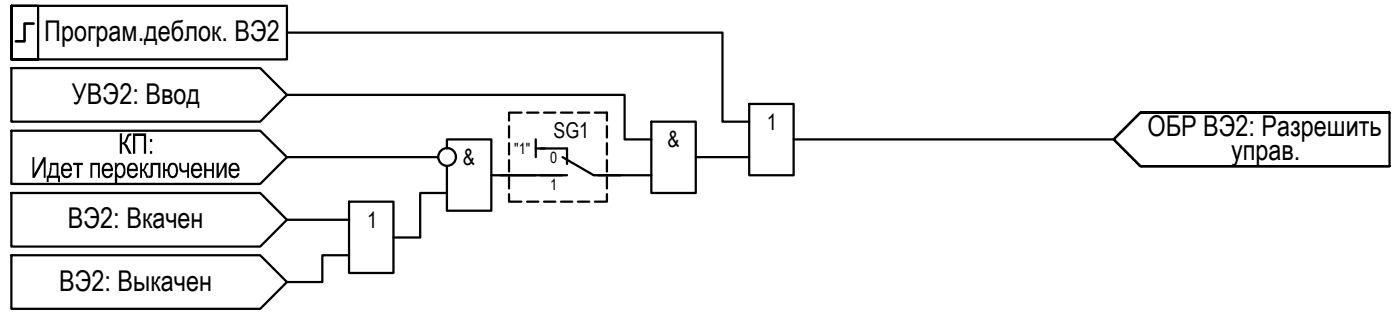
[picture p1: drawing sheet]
<svg xmlns="http://www.w3.org/2000/svg" width="157mm" height="35mm" viewBox="0 0 157 35" stroke-linecap="round" stroke-linejoin="round" font-family="sans-serif">
<!-- layer: 0 -->
<g fill="none" stroke="#000" stroke-width=".25">
<path d="M1.3 14.7h28l3 2.9-3 3h-28zM1.3 .7v6h3v-6h-3h31v6h-31zM1.3 7.6h28l3 3-3 3.1h-28zM32.3 10.6h37.9v5h3M32.3 3.7h48.9v10h3.1M32.3 17.6h16.9M50.3 16.7v-1.1h5v8h-5v-5M55.3 19.7h8M57.2 14.2v1.2M57.2 16.1v1.2M57.2 18v1.2M57.2 19.9v1.2"/>
<path d="M58.6 12.6h-1.4v.9M59.3 12.6h1.2M60.2 15.6v2M60.2 16.7h1.1M61.2 12.6h1.3M63.1 12.6h1.3M65 12.6h1.3M66.9 12.6h1.3v.9M67.3 19.7h5.9M68.2 14.2v1.2M68.2 16.1v1.2M68.2 18v1.2"/>
<path d="M68.2 19.9v1.2M73.2 13.7h5v8h-5zM78.2 17.6h6.1M84.3 11.7h4.9v8h-4.9zM89.2 15.6h36M156.3 12.6h-28.1l-3 3 3 3h28.1v-6h-28.1l-3 3 3 3h28.1M1.3 28.6h28l3 3-3 3h-28zM1.3 21.7h28l3 3-3 3h-28zM32.3 24.7h7M39.3 22.6h4.9v8h-4.9zM39.3 28.6h-3.1v3h-3.9M50.3 21.7h-3v4.9h-3.1"/>
<path d="M57.2 21.8v.8h1.4M59.3 22.6h1.2M61.2 22.6h1.3M63.1 22.6h1.3M65 22.6h1.3M68.2 21.8v.8h-1.3"/>
<circle cx="50.3" cy="17.6" r=".99"/>
</g>
<!-- layer: TEXT -->
<g fill="#000">
<path d="M3.6 17.6h.3v1.9l1-1.9h.2v2.4h-.2v-1.9l-1 1.9h-.3zM8.2 18.3h1.1v.2h-.4v1.5h-.3v-1.5h-.4zM10.2 18.3h1v1.7h-.2v-1.5h-.6v1.5h-.2zM15.8 18.3h.2v.7h.1l.1-.2a.54 .54 0 0 1 .4-.5h.1v.2a.31 .31 0 0 0-.3 .4l-.2 .2 .3 .3 .2 .6h-.2l-.4-.8h-.1v.8h-.2zM16.9 18.3h1.1v1.7h-.2v-1.5h-.6v1a.39 .39 0 0 1-.1 .4 .39 .39 0 0 1-.4 .1v-.3a.22 .22 0 0 0 .3-.1 .22 .22 0 0 0-.1-.2zM20.2 18.3h.2v.3a.41 .41 0 0 0 .1 .5 .41 .41 0 0 0 .5-.1v-.7h.3v1.7h-.3v-.7a.54 .54 0 0 1-.6 0 .54 .54 0 0 1-.2-.6zM23 18.3h.2v.7h.6v-.7h.3v1.7h-.3v-.8h-.6v.8h-.2zM24.4 18.3h.2v1.2l.6-1.2h.3v1.7h-.3v-1.3l-.6 1.3h-.2z"/>
<path d="M5.6 18.3h1v1.4h.1v.7h-.2v-.4h-1v.4h-.2v-.7h.1l.1-.2zM5.8 18.5v.6l-.2 .6h.8v-1.2z"/>
<path d="M7 18.5a.62 .62 0 0 1 .8-.1 .62 .62 0 0 1 .3 .7v.1h-1a.42 .42 0 0 0 .2 .5 .42 .42 0 0 0 .5-.1v-.2l.3 .1a.65 .65 0 0 1-.8 .4 .65 .65 0 0 1-.4-.8v-.3zM7.3 18.5l-.2 .4h.7a.38 .38 0 0 0-.1-.3 .38 .38 0 0 0-.4-.1z"/>
<path d="M11.6 18.5a.63 .63 0 0 1 .7-.2 .63 .63 0 0 1 .4 .6v.3h-1a.4 .4 0 0 0 .2 .5 .4 .4 0 0 0 .6-.2h.2a.64 .64 0 0 1-.7 .5 .64 .64 0 0 1-.6-.7v-.4zM11.9 18.6l-.2 .1v.2h.8a.39 .39 0 0 0-.2-.3 .39 .39 0 0 0-.4 0z"/>
<path d="M14.4 18.4l.4-.1a.71 .71 0 0 1 .7 .9h-1a.51 .51 0 0 0 .5 .5h.2l.1-.3 .2 .1-.1 .2a.64 .64 0 0 1-.8 .2 .64 .64 0 0 1-.3-.8v-.3zM14.7 18.6l-.2 .3h.8a.45 .45 0 0 0-.5-.4z"/>
<path d="M18.3 18.3h.3v.7h.2v-.2a.58 .58 0 0 1 .7-.5 .58 .58 0 0 1 .5 .6v.3l-.1 .3a.55 .55 0 0 1-.6 .5 .55 .55 0 0 1-.5-.6v-.2h-.2v.8h-.3zM19.3 18.5l-.2 .2v.5a.46 .46 0 0 0 .4 .5l.2-.2 .1-.4a.46 .46 0 0 0-.4-.6z"/>
<path d="M21.6 18.5a.6 .6 0 0 1 .7-.2 .6 .6 0 0 1 .4 .6v.3h-1a.38 .38 0 0 0 .3 .5 .38 .38 0 0 0 .4-.2l.1-.1 .2 .1v.1a.64 .64 0 0 1-.8 .4 .64 .64 0 0 1-.4-.8v-.3zM21.9 18.5l-.1 .2-.1 .2h.8a.36 .36 0 0 0-.2-.4 .36 .36 0 0 0-.4 0z"/>
<path d="M25.8 18.5h.1a.62 .62 0 0 1 .7-.1 .62 .62 0 0 1 .3 .7v.1h-1a.42 .42 0 0 0 .3 .5 .42 .42 0 0 0 .5-.2v-.1l.2 .1a.64 .64 0 0 1-.8 .4 .64 .64 0 0 1-.4-.8v-.3zM26.1 18.6l-.1 .3h.7a.41 .41 0 0 0-.2-.4 .41 .41 0 0 0-.4 .1z"/>
<path d="M12.9 18.3h.2v.2a.54 .54 0 0 1 .7-.2 .54 .54 0 0 1 .3 .6v.5l-.1 .3a.47 .47 0 0 1-.8 .1v.8h-.3zM13.4 18.5l-.2 .3-.1 .3a.52 .52 0 0 0 .5 .6 .83 .83 0 0 0 .2-1l-.2-.2z"/>
</g>
<!-- layer: 0 -->
<path d="M3.8 2.6h-1v2h-1" fill="none" stroke="#000" stroke-width=".3"/>
<path d="M60.8 16.7h3v1.7M60.8 19.7h3M63.3 17.6l3.5 2.1h3" fill="none" stroke="#000" stroke-width=".25"/>
<g font-size="3.2">
<text x="5" y="4.6">Програм.деблок. ВЭ2</text>
<text x="8.1" y="11.6">УВЭ2: Ввод</text>
<text x="13.3" y="17.2">КП :</text>
<text x="129" y="15.3">ОБР ВЭ2: Разрешить</text>
<text x="138.4" y="18">управ.</text>
<text x="7.6" y="25.6">ВЭ2: Вкачен</text>
<text x="6.7" y="32.6">ВЭ2: Выкачен</text>
</g>
<g font-size="2.5">
<text x="75.1" y="16.5">&amp;</text>
<text x="86.2" y="14.5">1</text>
<text x="52" y="18.6">&amp;</text>
<text x="41.3" y="25.5">1</text>
</g>
<text font-size="2.4" x="62.2" y="15.5">SG1</text>
<g font-size="1.7">
<text x="57.8" y="17.3">&quot;1&quot;</text>
<text x="61.9" y="18.3">0</text>
<text x="61.9" y="21.3">1</text>
</g>
</svg>
